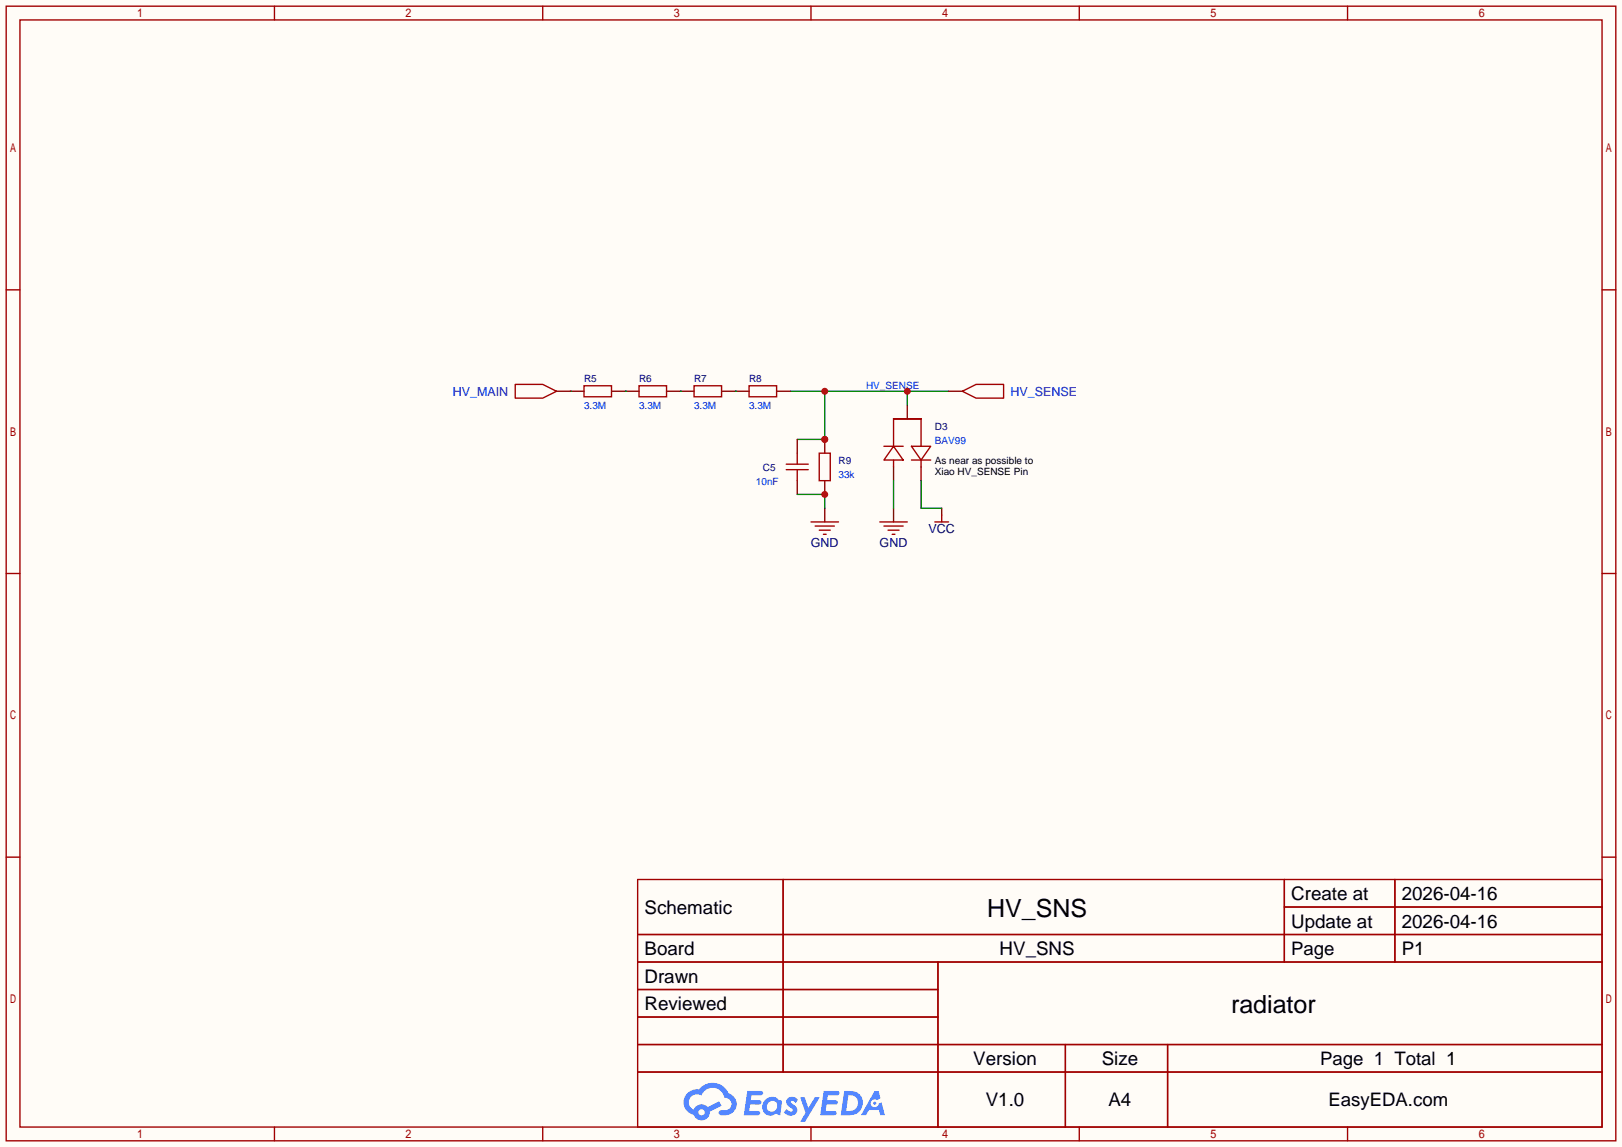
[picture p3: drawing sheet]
<svg xmlns="http://www.w3.org/2000/svg" width="299mm" height="212mm" viewBox="0 0 299 212" stroke-linecap="round" stroke-linejoin="round" font-family="sans-serif">
<path d="M0 0h299.5v211.8h-299.5z" fill="#fffcf7"/>
<g fill="none" stroke="#a10000" stroke-width=".25">
<path d="M1.1 1.1h297.2v209.6h-297.2zM3.7 3.7h292.1v204.5h-292.1zM50.7 1.1v2.6M100.2 1.1v2.6M149.7 1.1v2.6M199.3 1.1v2.6M248.8 1.1v2.6M1.1 53.5h2.6M295.8 53.5h2.5M1.1 105.9h2.6M295.8 105.9h2.5M1.1 158.3h2.6"/>
<path d="M295.8 158.3h2.5M117.7 162.4h178.1v45.8h-178.1zM117.7 172.6h178.1M117.7 177.7h178.1M144.6 162.4v35.6M173.2 177.7v30.5M237.1 162.4v15.3M237.1 167.5h58.7M257.5 162.4v15.3M117.7 182.8h55.5M117.7 192.9h178.1M117.7 187.8h55.5"/>
<path d="M117.7 198h178.1M196.7 192.9v15.3M215.6 192.9v15.3M50.7 208.2v2.5M100.2 208.2v2.5M149.7 208.2v2.5M199.3 208.2v2.5M248.8 208.2v2.5"/>
</g>
<g fill="#5487ff">
<path d="M145.5 202.8a1.3 1.3 0 0 1 1.8 .3l-.4 .6a.54 .54 0 0 0-.9-.2l.1 .2a1.58 1.58 0 0 1 1.1 1.6 1.43 1.43 0 0 1-2.5 .1l.5-.6a.64 .64 0 0 0 .5 .5 .64 .64 0 0 0 .7-.3l-.2-.2a1.6 1.6 0 0 1-1-1.6z"/>
<path d="M147.7 202.7h.9l.7 1.9 1.1-1.9h.9l-2.7 4.5h-.9l1-1.7z"/>
<path d="M138 201.5h1.6a1.31 1.31 0 0 1 1.2 .2 .4 .4 0 0 1-.3 .6h-1.8l-.1 .9h1.6a.4 .4 0 0 1 .4 .4 .4 .4 0 0 1-.4 .4h-1.7l-.2 1.2h.8a1.23 1.23 0 0 1 1.2 .2 .39 .39 0 0 1-.3 .6h-2.7z"/>
<path d="M152.1 201.5h1.6a1.32 1.32 0 0 1 1.3 .2 .39 .39 0 0 1-.4 .6h-1.7l-.2 .9h1.7a.4 .4 0 0 1 .3 .4 .4 .4 0 0 1-.4 .4h-1.7l-.2 1.2h.8a1.23 1.23 0 0 1 1.2 .2 .39 .39 0 0 1-.3 .6h-2.7z"/>
<path d="M161.5 201.5h.7l.4 1.3-.7 .4a.75 .75 0 0 0-1.1 .3 .75 .75 0 0 0 .5 1 .75 .75 0 0 0 .9-.6l.6-.3 .6 2.4h-.9l-.2-1h-1.9l-.5 1h-.9z"/>
<path d="M155.9 201.5l-.7 4.5h1.5a2.27 2.27 0 0 0 2.6-2.3 2.27 2.27 0 0 0-2.7-2.2zM156.6 202.3a1.5 1.5 0 0 1 1.8 1.5 1.5 1.5 0 0 1-1.9 1.4h-.3z"/>
<path d="M141.3 203.1a1.62 1.62 0 0 0-.4 2.1 1.62 1.62 0 0 0 2 .7l.4-.3 .3 .3 .5 .1 .3-2.5-.2-.3h-.4a1.58 1.58 0 0 0-2.5-.1zM141.9 203.6a.99 .99 0 0 1 1.6 .3 .99 .99 0 0 1-.9 1.4 .94 .94 0 0 1-1-.5 .94 .94 0 0 1 .3-1.2z"/>
<path d="M126.9 201.9a2.37 2.37 0 0 0 1.2 4 1.54 1.54 0 0 0 1.7 1 1.54 1.54 0 0 0 1.3-1.6l2.1-1.1-.5-.8-2 1.1a1.57 1.57 0 0 0-2.6 .4 1.5 1.5 0 0 1-.8-2.1 1.5 1.5 0 0 1 2.2-.5 2.23 2.23 0 0 1 2.3-1.4 2.23 2.23 0 0 1 2 1.8 1.16 1.16 0 0 1 1.2 1.1 1.16 1.16 0 0 1-1 1.3h-.7a.47 .47 0 0 0-.6 .3 .47 .47 0 0 0 .4 .6 2.23 2.23 0 0 0 2.3-.7 2.23 2.23 0 0 0 .4-2.3 2.16 2.16 0 0 0-1.3-1.1 3.2 3.2 0 0 0-5.4-.7l-1.2 .1zM129 205.4a.58 .58 0 0 1 1.1 0 .58 .58 0 0 1-1.1 0z"/>
<circle cx="161.5" cy="203.8" r=".28"/>
</g>
<path d="M167.5 74.8v2.5M152.3 93.9v2.5M165 86.2v2.6M170.1 86.2v2.6" fill="none" stroke="#870000" stroke-width=".25"/>
<path d="M165 77.3v5.1M170.1 77.3h-5.1h5.1v5.1M149.7 96.4h5.1M150.5 97.2h3.6M151.3 97.9h2M152 98.7h.5M163.2 82.4h3.6M165 82.4l1.8 2.6h-3.6zM165 85v1.2M168.3 82.4h3.5l-1.7 2.6zM168.3 85h3.5M170.1 85v1.2" fill="none" stroke="#a10000" stroke-width=".25"/>
<path d="M145.9 72.3h29.2M152.3 72.3v8.9h-5.1M167.5 72.3v2.5" fill="none" stroke="#008700" stroke-width=".25"/>
<g fill="#c00">
<circle cx="167.5" cy="72.3" r=".63"/>
<circle cx="152.3" cy="72.3" r=".63"/>
<circle cx="152.3" cy="81.2" r=".63"/>
</g>
<path d="M102.7 72.3h5.1M112.9 72.3h5.1M123.1 72.3h5M133.2 72.3h5.1M143.4 72.3h2.5M175.1 72.3h2.6M147.2 81.2v2.5M147.2 88.8v2.5M152.3 81.2v2.5M165 93.9v2.5M173.9 93.9v1.2" fill="none" stroke="#870000" stroke-width=".25"/>
<g fill="none" stroke="#a10000" stroke-width=".25">
<path d="M95.1 71h5.1l2.5 1.3-2.5 1.2h-5.1zM107.8 71.2h5.1v2.1h-5.1zM118 71.2h5.1v2.1h-5.1zM128.1 71.2h5.1v2.1h-5.1zM138.3 71.2h5.1v2.1h-5.1zM177.7 72.3l2.5-1.3h5.1v2.5h-5.1zM145.2 86.7h4M145.2 85.7h4M147.2 83.7v2M147.2 86.7v2.1M162.4 96.4h5.1M163.2 97.2h3.6"/>
<path d="M164 97.9h2M164.7 98.7h.5M172.6 96.4h2.5M173.9 95.1v1.3"/>
</g>
<path d="M105.3 72.3h.1M115.4 72.3h.1M125.6 72.3h.1M135.8 72.3h.1M147.2 91.3h5.1v2.6M165 88.8v5.1M170.1 88.8v5.1h3.8" fill="none" stroke="#008700" stroke-width=".25"/>
<circle cx="152.3" cy="81.2" r=".63" fill="#c00"/>
<path d="M152.3 88.8v2.5" fill="none" stroke="#870000" stroke-width=".25"/>
<circle cx="152.3" cy="91.3" r=".63" fill="#c00"/>
<path d="M151.3 83.7h2v5.1h-2z" fill="none" stroke="#a10000" stroke-width=".25"/>
<g font-size="4.6">
<text x="182.3" y="169.4">HV_SNS</text>
<text x="227.3" y="187.1">radiator</text>
</g>
<g font-size="3.5">
<text x="238.4" y="166.2">Create at</text>
<text x="258.8" y="166.2">2026-04-16</text>
<text x="119" y="168.8">Schematic</text>
<text x="238.4" y="171.3">Update at</text>
<text x="258.8" y="171.3">2026-04-16</text>
<text x="119" y="176.4">Board</text>
<text x="184.6" y="176.4">HV_SNS</text>
<text x="258.8" y="176.4">P1</text>
<text x="119" y="181.5">Drawn</text>
<text x="119" y="186.6">Reviewed</text>
<text x="179.7" y="196.7">Version</text>
<text x="203.4" y="196.7">Size</text>
<text x="182" y="204.3">V1.0</text>
<text x="204.7" y="204.3">A4</text>
</g>
<g font-size="3.4">
<text x="238.4" y="176.4">Page</text>
<text x="243.7" y="196.7">Page 1 Total 1</text>
<text x="245.3" y="204.3">EasyEDA.com</text>
</g>
<g font-size="2.3" fill="#00f">
<text x="83.6" y="73.1">HV_MAIN</text>
<text x="186.6" y="73.1">HV_SENSE</text>
</g>
<g font-size="2.3" fill="#000080">
<text x="149.7" y="101">GND</text>
<text x="162.4" y="101">GND</text>
<text x="171.4" y="98.5">VCC</text>
</g>
<g font-size="1.8" fill="#000080">
<text x="107.8" y="70.5">R5</text>
<text x="118" y="70.5">R6</text>
<text x="128.1" y="70.5">R7</text>
<text x="138.3" y="70.5">R8</text>
<text x="172.6" y="79.4">D3</text>
<text x="140.8" y="87">C5</text>
<text x="154.8" y="85.8">R9</text>
</g>
<g font-size="1.8" fill="#00f">
<text x="159.9" y="71.8">HV_SENSE</text>
<text x="107.8" y="75.6">3.3M</text>
<text x="118" y="75.6">3.3M</text>
<text x="128.1" y="75.6">3.3M</text>
<text x="138.3" y="75.6">3.3M</text>
<text x="172.6" y="82">BAV99</text>
<text x="139.6" y="89.6">10nF</text>
<text x="154.8" y="88.3">33k</text>
</g>
<g font-size="1.8">
<text x="172.6" y="85.8">As near as possible to</text>
<text x="172.6" y="87.8">Xiao HV_SENSE Pin</text>
</g>
</svg>
